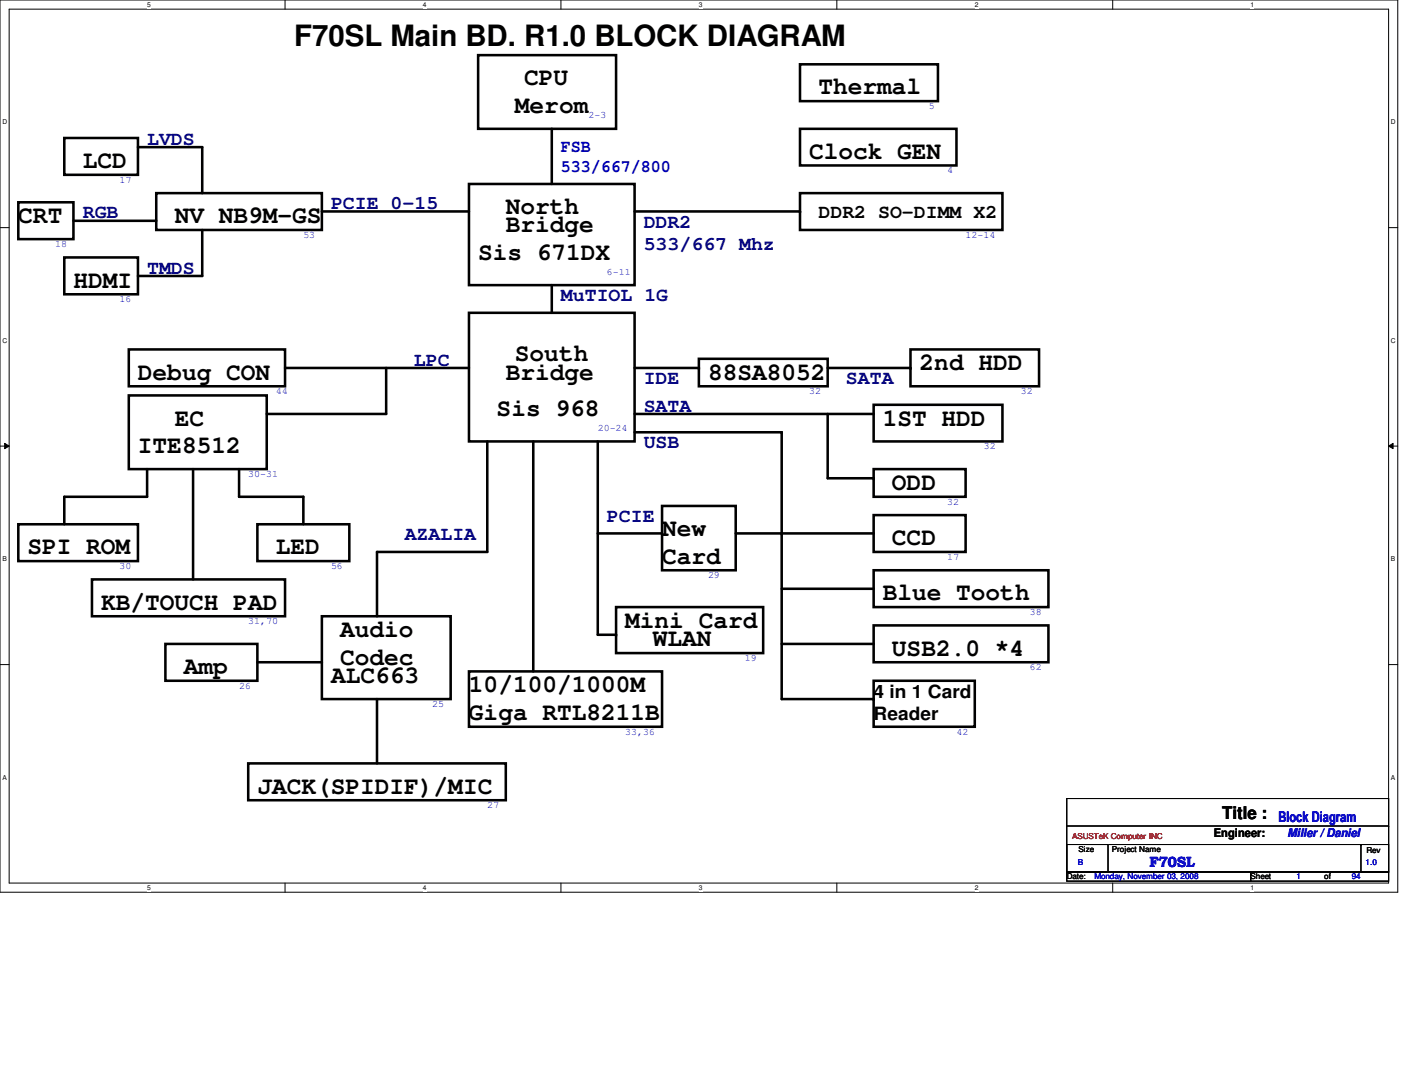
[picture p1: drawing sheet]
<svg xmlns="http://www.w3.org/2000/svg" width="279mm" height="216mm" viewBox="0 0 279 216" stroke-linecap="round" stroke-linejoin="round" font-family="sans-serif">
<path d="M0 0h278v177.4h-278zM1.8 1.8h274.3v173.8h-274.3z" fill="none" stroke="#000" stroke-width=".2"/>
<g fill="#fff">
<path d="M29.3 .2h.7v1.5h-.7z"/>
<path d="M29.3 175.8h.7v1.4h-.7z"/>
</g>
<path d="M56.7 0v1.8M56.7 175.6v1.8" fill="none" stroke="#000" stroke-width=".2"/>
<g fill="#fff">
<path d="M84.1 .2h.7v1.5h-.7z"/>
<path d="M84.1 175.8h.7v1.4h-.7z"/>
</g>
<path d="M111.5 0v1.8M111.5 175.6v1.8" fill="none" stroke="#000" stroke-width=".2"/>
<g fill="#fff">
<path d="M139 .2h.7v1.5h-.7z"/>
<path d="M139 175.8h.7v1.4h-.7z"/>
</g>
<path d="M166.4 0v1.8M166.4 175.6v1.8" fill="none" stroke="#000" stroke-width=".2"/>
<g fill="#fff">
<path d="M193.8 .2h.8v1.5h-.8z"/>
<path d="M193.8 175.8h.8v1.4h-.8z"/>
</g>
<path d="M221.3 0v1.8M221.3 175.6v1.8" fill="none" stroke="#000" stroke-width=".2"/>
<g fill="#fff">
<path d="M248.7 .2h.7v1.5h-.7z"/>
<path d="M248.7 175.8h.7v1.4h-.7z"/>
<path d="M.5 23.5h.9v1.5h-.9z"/>
<path d="M276.6 23.5h.9v1.5h-.9z"/>
<path d="M.5 67h.9v1.5h-.9z"/>
<path d="M276.6 67h.9v1.5h-.9z"/>
</g>
<path d="M0 45.3h1.8M276.1 45.3h1.9" fill="none" stroke="#000" stroke-width=".2"/>
<g fill="#fff">
<path d="M.5 110.4h.8v1.5h-.8z"/>
<path d="M276.6 110.4h.9v1.5h-.9z"/>
</g>
<path d="M0 88.7h1.8M.9 88.1l.9 .6-.9 .5zM276.1 88.7l.9-.6v1.1zM276.1 88.7h1.9" fill="none" stroke="#000" stroke-width=".2"/>
<path d="M.9 88.1l.9 .6-.9 .5zM276.1 88.7l.9-.6v1.1z" fill="#000"/>
<g fill="#fff">
<path d="M.5 153.8h.8v1.5h-.8z"/>
<path d="M276.6 153.8h.9v1.5h-.9z"/>
</g>
<path d="M0 132.1h1.8M276.1 132.1h1.9M212.1 158.7h64v14.7h-64zM212.1 167.9h8.2v5.5h-8.2zM212.1 173.4h36.6v1.8h-36.6zM212.1 164.2h64M220.6 167.9h50M248.7 173.4h27.4v1.8h-27.4zM270.6 167.9h5.5v5.5h-5.5zM270.6 167.9h.1M276.1 164.2h.1" fill="none" stroke="#000" stroke-width=".2"/>
<g fill="none" stroke="#000" stroke-width=".51">
<path d="M95.1 11h27.4v14.6h-27.4zM159.1 12.8h27.4v7.3h-27.4zM12.8 27.4h14.6v7.4h-14.6zM27.4 29.3h12.8v9.1M31.1 38.4h32.9v7.3h-32.9zM93.3 36.6h32.9v20.1h-32.9zM109.7 25.6v11M159.1 38.4h40.2v7.3h-40.2zM159.1 25.6h31.1v7.3h-31.1zM3.6 40.2h11v7.3h-11zM12.8 51.2h14.6v7.3h-14.6zM14.6 43.9h16.5"/>
<path d="M40.2 45.7v9.2h-12.8M64 42h29.3M109.7 56.7v5.5M126.2 42h32.9M25.6 69.5h31.1v7.3h-31.1zM25.6 78.6h27.4v14.7h-27.4zM56.7 73.2h36.6M76.8 73.2v9.1h-23.8M93.3 62.2h32.9v25.6h-32.9zM126.2 73.2h12.8M139 71.3h25.6v5.5h-25.6zM164.6 73.2h16.5"/>
<path d="M181.1 69.5h25.5v7.3h-25.5zM29.3 93.3v5.5h-16.5v5.4M38.4 93.3v21.9M47.5 93.3v5.5h12.8v5.4M96.9 87.8v21.9h-21.9v12.8M106 87.8v45.7M118.9 87.8v38.4h3.6M126.2 82.3h47.5M126.2 85.9h29.2v53.1h18.3M164.6 82.3v12.8h9.1M173.7 80.5h25.6v7.3h-25.6zM173.7 93.3h18.3v5.5h-18.3z"/>
<path d="M3.6 104.2h23.8v7.3h-23.8zM18.3 115.2h38.4v7.3h-38.4zM51.2 104.2h18.3v7.3h-18.3zM118.9 106h12.8M131.7 100.6h14.6v12.8h-14.6zM146.3 106h27.4M155.4 117.1h18.3M173.7 102.4h18.3v7.3h-18.3zM173.7 113.4h34.8v7.3h-34.8zM32.9 128h18.3v7.3h-18.3zM51.2 131.7h12.8M64 122.5h25.6v16.5h-25.6z"/>
<path d="M75 139v12.8M93.3 133.5h38.4v11h-38.4zM122.5 120.7h29.3v9.1h-29.3zM155.4 128h18.3M173.7 124.3h34.8v7.4h-34.8zM173.7 135.3h20.1v9.2h-20.1zM49.4 151.8h51.2v7.3h-51.2z"/>
</g>
<g fill="#000">
<circle cx="159.1" cy="42" r=".25"/>
<circle cx="139" cy="73.2" r=".25"/>
<circle cx="181.1" cy="73.2" r=".25"/>
<circle cx="155.4" cy="85.9" r=".25"/>
<circle cx="173.7" cy="95.1" r=".25"/>
<circle cx="131.7" cy="106" r=".25"/>
<circle cx="155.4" cy="106" r=".25"/>
<circle cx="122.5" cy="126.2" r=".25"/>
<circle cx="173.7" cy="139" r=".25"/>
</g>
<text font-size="5.8" x="58.5" y="9.1">F70SL Main BD. R1.0 BLOCK DIAGRAM</text>
<g font-size="4.9">
<text x="104.2" y="16.9">CPU</text>
<text x="102.4" y="22.4">Merom</text>
<text x="162.8" y="18.8">Thermal</text>
<text x="16.5" y="33.4">LCD</text>
<text x="160.9" y="31.6">Clock GEN</text>
<text x="3.6" y="44.4">CRT</text>
<text x="34.8" y="44.4">NV NB9M-GS</text>
<text x="100.6" y="42.5">North</text>
<text x="100.6" y="46.2">Bridge</text>
<text x="95.1" y="51.7">Sis 671DX</text>
<text x="14.6" y="57.2">HDMI</text>
<text x="102.4" y="71.8">South</text>
<text x="27.4" y="75.5">Debug CON</text>
<text x="100.6" y="75.5">Bridge</text>
<text x="140.8" y="75.5">88SA8052</text>
<text x="182.9" y="73.6">2nd HDD</text>
<text x="98.8" y="82.8">Sis 968</text>
<text x="34.8" y="84.6">EC</text>
<text x="175.6" y="84.6">1ST HDD</text>
<text x="27.4" y="90.1">ITE8512</text>
<text x="177.4" y="97.4">ODD</text>
<text x="131.7" y="106.6">New</text>
<text x="5.5" y="110.2">SPI ROM</text>
<text x="54.9" y="110.2">LED</text>
<text x="131.7" y="112.2">Card</text>
<text x="177.4" y="108.4">CCD</text>
<text x="175.6" y="119.3">Blue Tooth</text>
<text x="20.1" y="121.2">KB/TOUCH PAD</text>
<text x="124.3" y="124.8">Mini Card</text>
<text x="67.6" y="126.7">Audio</text>
<text x="129.8" y="128.5">WLAN</text>
<text x="177.4" y="130.3">USB2.0 *4</text>
<text x="36.6" y="134">Amp</text>
<text x="65.8" y="135.8">ALC663</text>
<text x="67.6" y="132.3">Codec</text>
<text x="93.3" y="137.6">10/100/1000M</text>
<text x="93.3" y="143.1">Giga RTL8211B</text>
<text x="51.2" y="157.8">JACK(SPIDIF)/MIC</text>
</g>
<g font-size="3.8" fill="#000080">
<text x="29.3" y="28.8">LVDS</text>
<text x="65.8" y="41.6">PCIE 0-15</text>
<text x="16.5" y="43.4">RGB</text>
<text x="128" y="45.3">DDR2</text>
<text x="128" y="49.6">533/667 Mhz</text>
<text x="29.3" y="54.4">TMDS</text>
<text x="111.5" y="59.9">MuTIOL 1G</text>
<text x="82.3" y="72.7">LPC</text>
<text x="128" y="76.4">IDE</text>
<text x="168.2" y="76.4">SATA</text>
<text x="128" y="81.8">SATA</text>
<text x="128" y="89.2">USB</text>
<text x="80.5" y="107.4">AZALIA</text>
<text x="120.7" y="103.8">PCIE</text>
</g>
<text font-size="3.8" x="162.8" y="43.4">DDR2 SO-DIMM X2</text>
<g font-size="3.6">
<text x="173.7" y="138.7">4 in 1 Card</text>
<text x="173.7" y="143">Reader</text>
</g>
<g font-size="3.5" fill="#0000a0">
<text x="111.5" y="30.3">FSB</text>
<text x="111.5" y="34.2">533/667/800</text>
</g>
<text font-size="3.5" x="243" y="162.9">Title :</text>
<g font-size="2.9" fill="#00f">
<text x="254.2" y="163.3">Block Diagram</text>
<text x="228.6" y="172.4">F70SL</text>
</g>
<text font-size="2.4" x="241.4" y="166.4">Engineer:</text>
<text font-size="2.4" fill="#00f" x="256" y="166.4">Miller / Daniel</text>
<g font-size="2" fill="#00f">
<text x="117.1" y="23.5">2-3</text>
<text x="184.7" y="21.7">5</text>
<text x="188.3" y="34.5">4</text>
<text x="23.7" y="36.3">17</text>
<text x="60.3" y="47.3">53</text>
<text x="192" y="47.3">12-14</text>
<text x="11" y="49.1">18</text>
<text x="120.7" y="54.6">6-11</text>
<text x="23.7" y="60.1">16</text>
<text x="54.9" y="78.4">44</text>
<text x="160.9" y="78.4">32</text>
<text x="203" y="78.4">32</text>
<text x="118.9" y="85.7">20-24</text>
<text x="195.7" y="89.3">32</text>
<text x="49.4" y="94.8">30-31</text>
<text x="188.3" y="100.3">32</text>
<text x="23.7" y="113.1">30</text>
<text x="65.8" y="113.1">56</text>
<text x="188.3" y="111.3">17</text>
<text x="140.8" y="114.9">29</text>
<text x="49.4" y="124.1">31,70</text>
<text x="204.8" y="122.3">38</text>
<text x="148.1" y="131.4">19</text>
<text x="47.5" y="136.9">26</text>
<text x="204.8" y="133.2">62</text>
<text x="85.9" y="140.5">25</text>
<text x="124.3" y="146">33,36</text>
<text x="190.2" y="146">42</text>
<text x="96.9" y="160.7">27</text>
</g>
<text font-size="1.6" fill="#f00" x="213.2" y="166.8">ASUSTeK Computer INC</text>
<g font-size="1.6" fill="#00f">
<text x="214.3" y="171.9">B</text>
<text x="271.6" y="172">1.0</text>
<text x="217.6" y="174.8">Monday, November 03, 2008</text>
<text x="257.9" y="174.8">1</text>
<text x="268.8" y="174.8">94</text>
</g>
<g font-size="1.6">
<text x="214.5" y="169.3">Size</text>
<text x="221.1" y="169.3">Project Name</text>
<text x="271.7" y="169.5">Rev</text>
<text x="212.1" y="174.8">Date:</text>
<text x="248.7" y="174.8">Sheet</text>
<text x="263.4" y="174.8">of</text>
</g>
<g font-size="1.3">
<text x="29.3" y="1.4">5</text>
<text x="84.1" y="1.4">4</text>
<text x="139" y="1.4">3</text>
<text x="193.8" y="1.4">2</text>
<text x="248.7" y="1.4">1</text>
<text x=".5" y="24.7">D</text>
<text x="276.6" y="24.7">D</text>
<text x=".5" y="68.2">C</text>
<text x="276.6" y="68.2">C</text>
<text x=".5" y="111.6">B</text>
<text x="276.6" y="111.6">B</text>
<text x=".5" y="155">A</text>
<text x="276.6" y="155">A</text>
<text x="29.3" y="177">5</text>
<text x="84.1" y="177">4</text>
<text x="139" y="177">3</text>
<text x="193.8" y="177">2</text>
<text x="248.7" y="177">1</text>
</g>
</svg>
